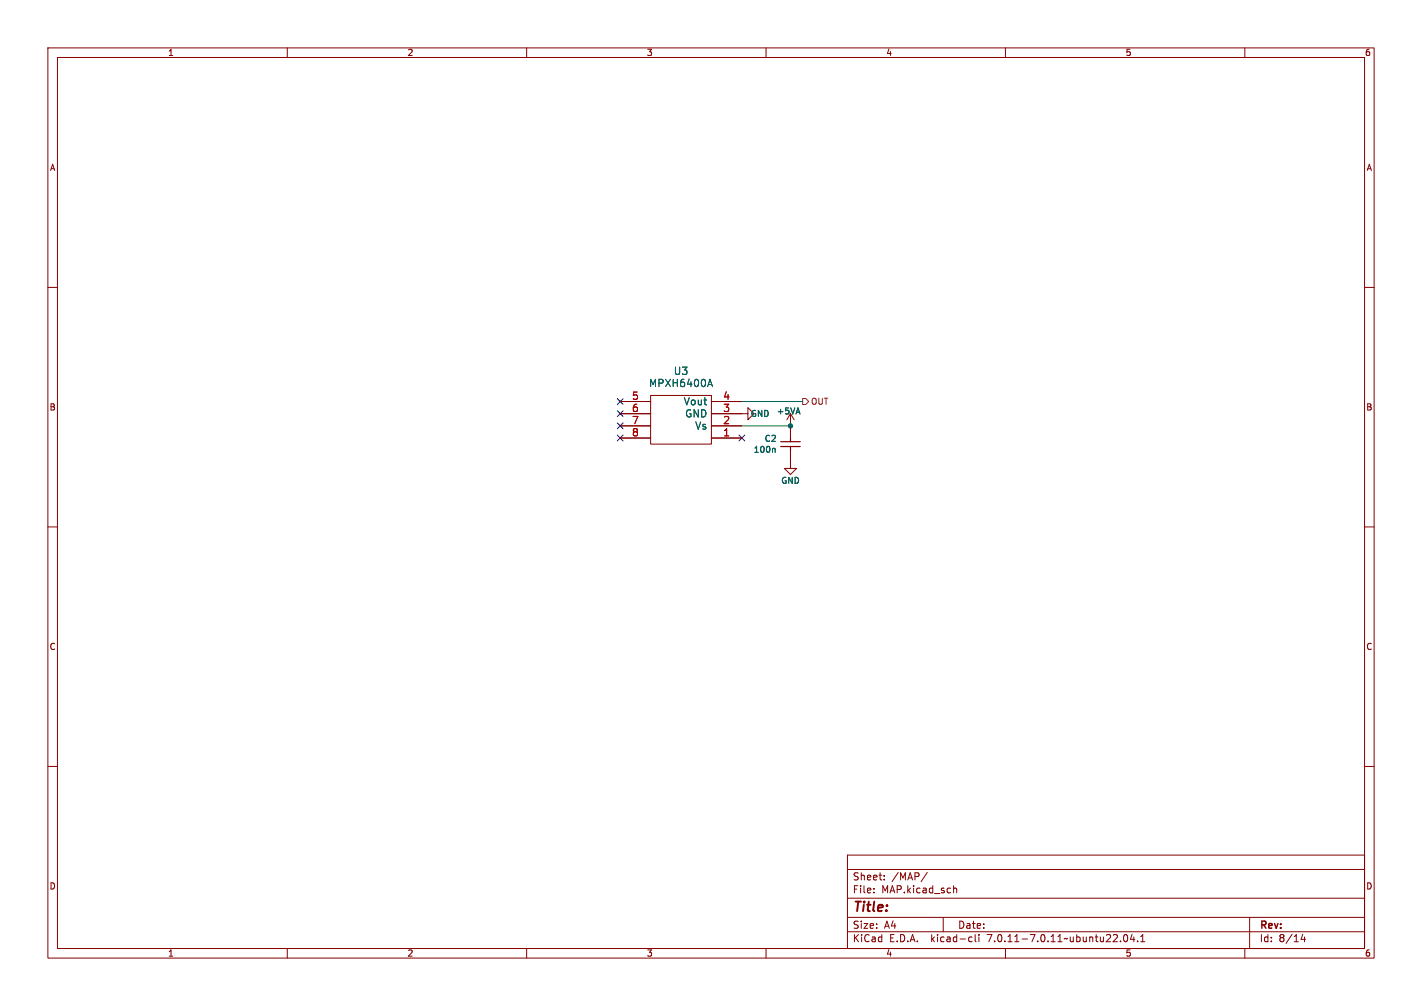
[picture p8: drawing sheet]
<svg xmlns="http://www.w3.org/2000/svg" width="297mm" height="210mm" viewBox="0 0 297 210" stroke-linecap="round" stroke-linejoin="round" font-family="sans-serif">
<g fill="none" stroke="#840000" stroke-width=".21">
<path d="M10 10h277v190h-277zM12 12h273v186h-273zM60 10v2M110 10v2M160 10v2M210 10v2M260 10v2M10 60h2M285 60h2M129.5 91.4h6.4M129.5 88.9h6.4M129.5 86.4h6.4"/>
<path d="M129.5 83.8h6.4M135.9 82.6h12.7v10.1h-12.7zM148.6 86.4h7.6v1.2l1.3-1.2-1.3-1.3v1.3M148.6 91.4h6.3M148.6 88.9h6.3M148.6 83.8h6.3M165.1 94v3.8h-1.3l1.3 1.3 1.3-1.3h-1.3M165.1 86.4l.8 1.2M165.1 86.4v5M165.1 86.4l-.8 1.2M10 110h2M285 110h2"/>
<path d="M10 160h2M285 160h2M177 178.5h108v19.5h-108zM60 198v2M110 198v2M160 198v2M177 194.5h108M177 191.5h108M177 187.5h108M177 181.5h108M182.5 186.3v.1M182.5 185.5v.1"/>
<path d="M184.7 183.6v.1M184.7 182.8v.1M193.7 182.1l-1.3 2M197 191.5v3M199.2 184.9v1.5M199.2 185.5l.2-.1 .3 .1 .1 .9M202.6 195.6l.4 .1M203 196.5l-.4 .1M203.7 195.1v1.3l.2 .2M204.5 195.1v.1M204.5 195.6v1M210 198v2"/>
<path d="M234 196.5v.1M234.9 195.2l.1-.1a.8 .8 0 0 1 .6 .7 .8 .8 0 0 1-.6 .8 1 1 0 0 1-.1-1.4zM236.5 195l-.4 1.1h.9M236.8 195.6v1M237.6 196.5v.1M238.2 196.6h.9M238.2 195.5l.5-.4v1.5M260 198v2M261 191.5v6.5M272.1 195l-.4 1.1h1M272.5 195.6v1"/>
</g>
<path d="M148.3 79.2l.5 1.5M147.9 80.3h.8M161.7 93.6l.2 .2v.6" fill="none" stroke="#006464" stroke-width=".21"/>
<path d="M163.1 93.2h4M163.1 92.2h4M165.1 91.4v.8M165.1 93.2v.8" fill="none" stroke="#840000" stroke-width=".25"/>
<path d="M167.6 83.2h.7l.6 .6-.6 .7h-.7z" fill="none" stroke="#725600" stroke-width=".21"/>
<path d="M154.9 88.9h10.2M154.9 83.8h12.7" fill="none" stroke="#009600" stroke-width=".21"/>
<path d="M128.9 83.2l1.2 1.2M128.9 90.8l1.2 1.2M128.9 88.3l1.2 1.2M128.9 85.8l1.2 1.2M130.1 83.2l-1.2 1.2M130.1 90.8l-1.2 1.2M130.1 88.3l-1.2 1.2M130.1 85.8l-1.2 1.2M154.3 90.8l1.2 1.2M155.5 90.8l-1.2 1.2" fill="none" stroke="#000084" stroke-width=".21"/>
<circle cx="165.1" cy="88.9" r=".46" fill="#009600" stroke="#009600" stroke-width=".21"/>
<text font-size="2.8" fill="#840000" x="178" y="190.9">Title:</text>
<g font-size="2.1" fill="#a90000">
<text x="131.9" y="83.6">5</text>
<text x="151" y="83.6">4</text>
<text x="131.9" y="86.1">6</text>
<text x="131.9" y="88.6">7</text>
<text x="151" y="88.6">2</text>
<text x="151" y="86.1">3</text>
<text x="131.9" y="91.2">8</text>
<text x="151" y="91.2">1</text>
</g>
<g font-size="2.1" fill="#006464">
<text x="135.5" y="81">MPXH6400A</text>
<text x="140.6" y="78.5">U3</text>
<text x="142.7" y="84.8">Vout</text>
<text x="143" y="87.4">GND</text>
<text x="145.1" y="89.9">Vs</text>
</g>
<g font-size="2.1" fill="#840000">
<text x="178" y="184">Sheet:</text>
<text x="186.2" y="184">/MAP/</text>
<text x="178" y="186.7">File:</text>
<text x="184.1" y="186.7">MAP.kicad_sch</text>
<text x="178" y="196.9">KiCad</text>
<text x="178" y="194.1">Size:</text>
<text x="184.7" y="194.1">A4</text>
<text x="185.7" y="196.9">E.D.A.</text>
<text x="194.6" y="196.9">kicad-cli</text>
<text x="200" y="194.1">Date:</text>
<text x="206.5" y="196.9">7.0.11-7.0.11~ubuntu22.04.1</text>
<text x="263" y="194.3">Rev:</text>
<text x="263" y="196.9">Id:</text>
<text x="267.1" y="196.9">8/14</text>
</g>
<g font-size="1.8" fill="#840000">
<text x="35" y="11.9">1</text>
<text x="85" y="11.9">2</text>
<text x="135" y="11.9">3</text>
<text x="185" y="11.9">4</text>
<text x="235" y="11.9">5</text>
<text x="285" y="11.9">6</text>
<text x="10.3" y="35.9">A</text>
<text x="285.3" y="35.9">A</text>
<text x="10.3" y="85.9">B</text>
<text x="285.3" y="85.9">B</text>
<text x="10.3" y="135.9">C</text>
<text x="285.3" y="135.9">C</text>
<text x="10.3" y="185.9">D</text>
<text x="285.3" y="185.9">D</text>
<text x="35" y="199.9">1</text>
<text x="85" y="199.9">2</text>
<text x="135" y="199.9">3</text>
<text x="185" y="199.9">4</text>
<text x="235" y="199.9">5</text>
<text x="285" y="199.9">6</text>
</g>
<g font-size="1.8" fill="#006464">
<text x="156.7" y="87.2">GND</text>
<text x="162.2" y="86.7">+5VA</text>
<text x="157.3" y="94.7">100n</text>
<text x="159.6" y="92.4">C2</text>
<text x="163.1" y="101.2">GND</text>
</g>
<text font-size="1.8" fill="#725600" x="169.3" y="84.7">OUT</text>
</svg>
